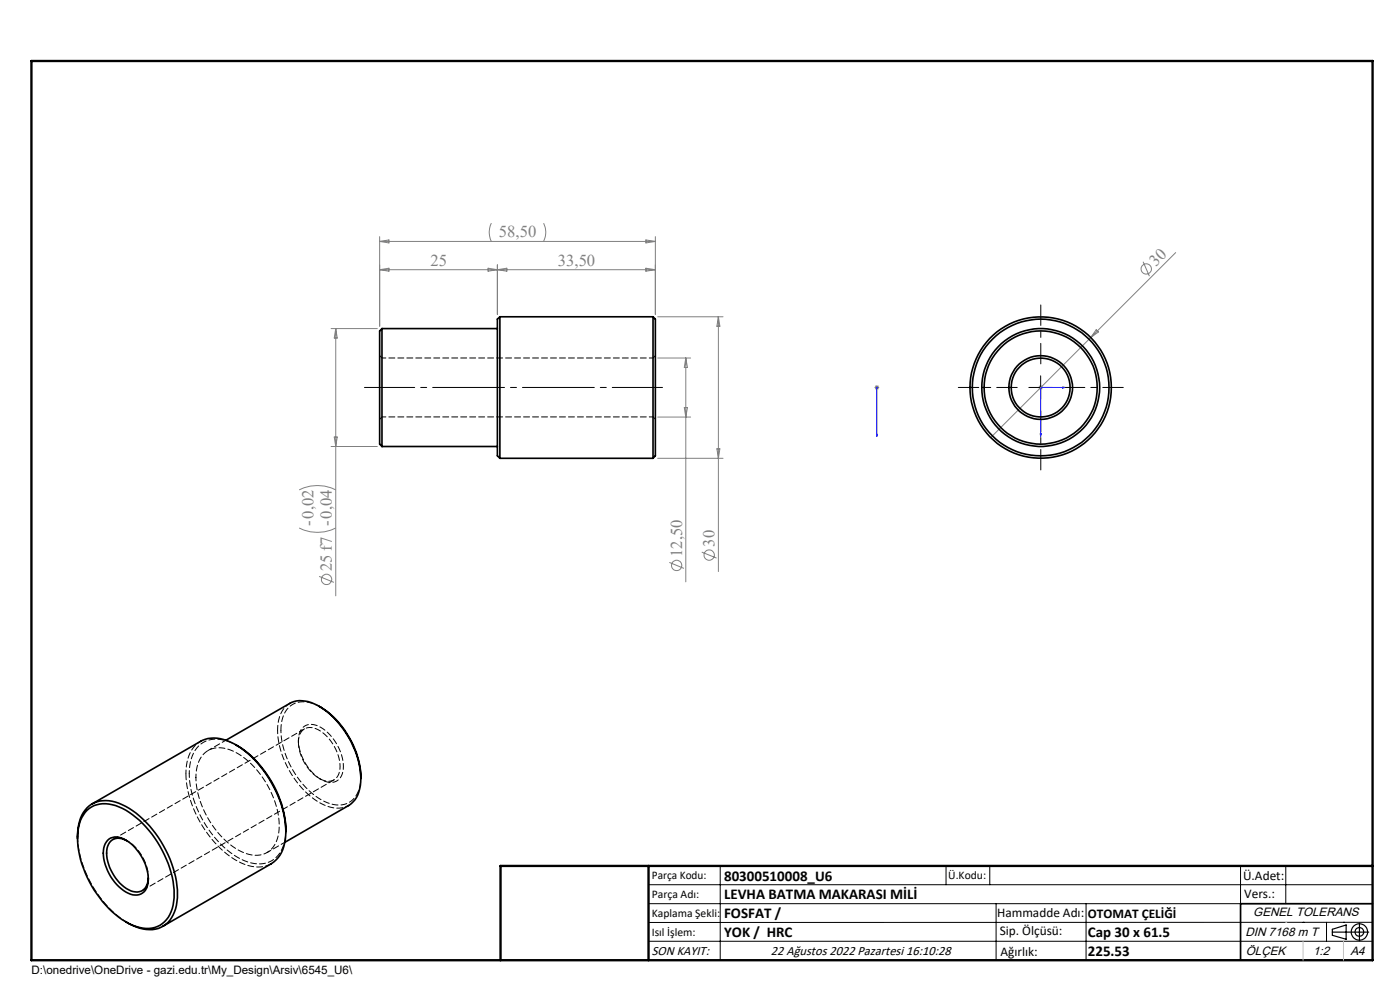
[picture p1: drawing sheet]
<svg xmlns="http://www.w3.org/2000/svg" width="297mm" height="210mm" viewBox="0 0 297 210" stroke-linecap="round" stroke-linejoin="round" font-family="sans-serif">
<g fill="none" stroke="#808080" stroke-width=".21">
<path d="M80.5 50.2v19M80.5 51.2h58.5M80.5 51.2l2-.3v.6zM80.5 57.2l2-.3v.6zM80.5 57.2h58.5M103.5 56.9v.6l4-.6v.6zM104.2 47.3a4.3 4.3 0 0 0 0 3.9M105.5 56.2v10.5M115.3 47.3a4.3 4.3 0 0 1 0 3.9M137 50.9l2 .3-2 .3zM137 56.9l2 .3-2 .3zM139 50.2v16.5"/>
<path d="M242.5 55.5l1.3 3.1M249.4 53.6l-39.2 39.2M70.2 69.7h9.8M71.2 69.7v56.7M71.2 69.7l.3 2h-.6zM139.5 67.2h13.9M139.5 75.9h7M145.5 75.9v47.5M145.5 75.9l.3 2.1h-.6zM152.4 67.2v54M152.4 67.2l.3 2h-.6zM232.6 69.9l.4 .5-1.6 1.2z"/>
<path d="M70.2 94.7h9.8M70.9 92.7h.6l-.3 2zM139.5 97.2h13.9M139.5 88.5h7M145.2 86.5h.6l-.3 2zM152.1 95.2h.6l-.3 2zM185.5 82.2h1M185.7 81.8l.7 .7M186 81.7v1M186.4 81.8l-.7 .7M220.3 82.2h1M220.4 81.8l.7 .7"/>
<path d="M220.8 81.7v1M63.5 112a8.6 8.6 0 0 0 7.7 0M63.5 103.9a8.6 8.6 0 0 1 7.7 0M142 119.3l3.1 1.3M148.9 117.1l3.1 1.3M67.7 122.3l3.1 1.2"/>
<circle cx="243.2" cy="57.1" r="1.09"/>
<circle cx="143.5" cy="119.9" r="1.09"/>
<circle cx="150.4" cy="117.7" r="1.09"/>
<circle cx="69.3" cy="122.9" r="1.09"/>
</g>
<g fill="none" stroke="#000" stroke-width=".25">
<path d="M282.6 197.7h7.8M282.6 197.1l3-.9v3l-3-.8zM288.4 195.8v3.8M106.2 203.7h185"/>
<circle cx="288.4" cy="197.7" r="1.74"/>
<circle cx="288.4" cy="197.7" r=".93"/>
</g>
<path d="M186 82.1v.2zM186 92.6v-.6v.6M186 82.2h.1M186 82.2v10.4M220.7 92h.2l-.1 .6zM225.4 82.1l.6 .1-.6 .1zM226 82.2h-5.2v10.4" fill="none" stroke="#00f" stroke-width=".21"/>
<path d="M77.3 82.2h63.2" fill="none" stroke="#000" stroke-width=".21" stroke-dasharray="15.2 1.3 1.3 1.3" stroke-dashoffset="4.6"/>
<path d="M220.8 77.2v-12.5M215.8 82.2h-12.5M220.8 87.2v12.5M225.8 82.2h12.5" fill="none" stroke="#000" stroke-width=".21" stroke-dasharray="15.2 1.3 1.3 1.3" stroke-dashoffset="10.9"/>
<g fill="none" stroke="#000" stroke-width=".21">
<path d="M220.8 79.7v5M218.3 82.2h5M137.6 187.7h153.6M137.6 191.7h153.6M137.6 199.7h153.6M152.8 183.7v20M200.7 183.7v4M210 183.7v4M211.3 191.7v12M230.4 191.7v12M263.2 183.7v20M272.8 183.7v8"/>
<path d="M276.4 195.6h.1M281.4 195.6v4.1M285 195.6h.1M291.2 195.6l-153.6 .1"/>
</g>
<path d="M291.2 191.7h-28v12" fill="none" stroke="#000" stroke-width=".35"/>
<path d="M6.7 12.9h284.5v190.8h-284.5zM137.6 183.7v20M291.2 183.7h-185v20" fill="none" stroke="#000" stroke-width=".5"/>
<path d="M276.4 199.7v4M285 199.7v4" fill="none" stroke="#c0c0c0" stroke-width=".21"/>
<path d="M272.8 195.6h.1" fill="none" stroke="#c0c0c0" stroke-width=".25"/>
<g fill="#00f">
<path d="M186 82.1v.2zM186 92v.6z"/>
<path d="M225.4 82.1v.2l.6-.1zM220.7 92l.1 .6 .1-.6z"/>
</g>
<g fill="none" stroke="#000" stroke-width=".35">
<path d="M81 69.7v25M81 69.7l-.5 .5v24l.5 .5M81 69.7h24.5M106 67.2v30M106 67.2l-.5 .5v29l.5 .5M106 67.2h32.5M138.5 67.2v30M138.5 67.2l.5 .5v29l-.5 .5M81 94.7h24.5M106 97.2h32.5M47.9 157l13.6-7.8a6.4 6.4 0 0 1 6.6 .8 19.3 19.3 0 0 1 8.4 15.9 5.7 5.7 0 0 1-2.6 5l-13.5 7.8M50 158a22.5 22.5 0 0 1 10.6 18.4"/>
<path d="M67.7 149.8a18.8 18.8 0 0 1 8.9 15.3M16.4 177.8a7.9 7.9 0 0 1 3-7.2 7.1 7.1 0 0 1 7.3 .5 23.2 23.2 0 0 1 10.9 19.4 6.6 6.6 0 0 1-4.6 6.6 8.9 8.9 0 0 1-6.3-1.6M18.5 171.9a6 6 0 0 1 6.7-.7 21.2 21.2 0 0 1 10.5 12 14.6 14.6 0 0 1 .6 10.2 5.5 5.5 0 0 1-7.4 3.1 18.7 18.7 0 0 1-9.5-8.6 18.9 18.9 0 0 1-2.7-12.5 6.6 6.6 0 0 1 1.8-3.5zM19.5 170.5l23-13.2a7.1 7.1 0 0 1 7.2 .5 23.4 23.4 0 0 1 10.9 18.6 7.6 7.6 0 0 1-3 6.8l-23.1 13.3M22.8 178.3a3.3 3.3 0 0 1 4.4 .2 10.1 10.1 0 0 1 4.2 9.1 2.69 2.69 0 0 1-4.2 1.9 10.1 10.1 0 0 1-5.2-9.6l.3-.9zM26.9 178.3a2.68 2.68 0 0 0-3.1-.1 2.68 2.68 0 0 0-1.2 2.8 9.6 9.6 0 0 0 5.2 8 2.51 2.51 0 0 0 3.6-2.4l.1-.3"/>
<circle cx="220.8" cy="82.2" r="14.5"/>
<circle cx="220.8" cy="82.2" r="6.3"/>
<circle cx="220.8" cy="82.2" r="6.7"/>
<circle cx="220.8" cy="82.2" r="15"/>
<circle cx="220.8" cy="82.2" r="12.5"/>
<circle cx="220.8" cy="82.2" r="12"/>
</g>
<path d="M81 75.9l-.5-.5M139 75.4l-.5 .5M80.5 88.9l.5-.5M138.5 88.4l.5 .5M47.9 157l-3.7 2.2M60.7 175.9a7.4 7.4 0 0 1-3 6.7 7.1 7.1 0 0 1-7.3-.7 22.7 22.7 0 0 1-10.3-17.8M56.6 180.8l3.8-2.1" fill="none" stroke="#000" stroke-width=".21" stroke-dasharray="1.3 .6" stroke-dashoffset=".4"/>
<path d="M138.5 75.9h-57.5M81 88.4h57.5M42.5 157.2a7.4 7.4 0 0 0-3.1 6.9M58.9 154.9a19.2 19.2 0 0 0 9.8 15.8 5.8 5.8 0 0 0 5.3 .1M41.6 164.9a6.1 6.1 0 0 1 2.9-5.9 7 7 0 0 1 6.9 1.5 19.5 19.5 0 0 1 7.8 15.4 5.3 5.3 0 0 1-4 5.5 9.7 9.7 0 0 1-7.8-3.5 19.7 19.7 0 0 1-5.8-13" fill="none" stroke="#000" stroke-width=".21" stroke-dasharray="1.3 .6" stroke-dashoffset=".5"/>
<path d="M63.3 157.5a2.64 2.64 0 0 1 2.8-3.2 8.4 8.4 0 0 1 5.6 5.9 4.9 4.9 0 0 1-.5 4.9 3.2 3.2 0 0 1-4.2-.5 9.9 9.9 0 0 1-3.7-7.1M27.1 195.7a23.4 23.4 0 0 1-10.6-18.3" fill="none" stroke="#000" stroke-width=".21" stroke-dasharray="1.3 .6" stroke-dashoffset=".1"/>
<path d="M59.6 154.9a5.8 5.8 0 0 1 3-5.7 6.5 6.5 0 0 1 5.5 .8M63.3 157.1v.4M64.6 154.6l-40.7 23.5M27.1 178.4l-.4-.2M39.4 164.1a23.3 23.3 0 0 0 11 18.6 7.4 7.4 0 0 0 7.1 .5M67.7 165.1l.4 .2M30.2 188.9l40.6-23.5M31.5 186.5v-.5" fill="none" stroke="#000" stroke-width=".21" stroke-dasharray="1.3 .6"/>
<path d="M40.1 164.1a7.4 7.4 0 0 1 3.1-6.6 7.4 7.4 0 0 1 7.2 .7M31.5 186.2a9.7 9.7 0 0 0-4.6-7.9" fill="none" stroke="#000" stroke-width=".21" stroke-dasharray="1.3 .6" stroke-dashoffset=".6"/>
<path d="M61.5 149.2a6.1 6.1 0 0 0-2.6 5.7" fill="none" stroke="#000" stroke-width=".21" stroke-dasharray="1.3 .6" stroke-dashoffset=".2"/>
<path d="M76.6 164.7a5.8 5.8 0 0 1-3 5.7 7.1 7.1 0 0 1-6.8-1.7 19 19 0 0 1-7.2-13.8" fill="none" stroke="#000" stroke-width=".21" stroke-dasharray="1.3 .6" stroke-dashoffset=".7"/>
<path d="M63.3 157.1a10.2 10.2 0 0 0 5.8 8.7 2.69 2.69 0 0 0 3.7-2.7 10.1 10.1 0 0 0-5.7-9.2 2.69 2.69 0 0 0-3.8 2.6v.6" fill="none" stroke="#000" stroke-width=".21" stroke-dasharray="1.3 .6" stroke-dashoffset=".8"/>
<g font-size="3.5" fill="#808080">
<text x="105.9" y="50.3">58,50</text>
<text x="91.3" y="56.4">25</text>
<text x="118.4" y="56.4">33,50</text>
<text x="245.2" y="56.6" transform="rotate(-45 245.2 56.6)">30</text>
<text x="66.5" y="111.6" transform="rotate(-90 66.5 111.6)">-0,02</text>
<text x="144.7" y="118.1" transform="rotate(-90 144.7 118.1)">12,50</text>
<text x="151.6" y="115.9" transform="rotate(-90 151.6 115.9)">30</text>
<text x="70.4" y="121.1" transform="rotate(-90 70.4 121.1)">25 f7 -0,04</text>
</g>
<g font-size="3.2">
<text x="153.6" y="190.8">LEVHA BATMA MAKARASI MİLİ</text>
<text x="153.6" y="186.8">80300510008_U6</text>
<text x="153.6" y="194.8">FOSFAT /</text>
<text x="153.6" y="198.8">YOK / HRC</text>
<text x="230.8" y="198.7">Cap 30 x 61.5</text>
<text x="230.8" y="202.8">225.53</text>
</g>
<g font-size="2.8">
<text x="263.7" y="186.7">Ü.Adet:</text>
<text x="263.9" y="190.5">Vers.:</text>
<text x="211.5" y="194.5">Hammadde Adı:</text>
<text x="230.8" y="194.7">OTOMAT ÇELİĞİ</text>
<text x="138.3" y="202.6">SON KAYIT:</text>
<text x="163.6" y="202.6">22 Ağustos 2022 Pazartesi 16:10:28</text>
<text x="212.1" y="198.4">Sip. Ölçüsü:</text>
<text x="212.2" y="202.7">Ağırlık:</text>
</g>
<g font-size="2.6">
<text x="265.9" y="194.4">GENEL TOLERANS</text>
<text x="264.2" y="198.5">DIN 7168 m T</text>
<text x="264.3" y="202.6">ÖLÇEK</text>
<text x="278.5" y="202.6">1:2</text>
<text x="286.5" y="202.6">A4</text>
</g>
<g font-size="2.5">
<text x="138.3" y="186.4">Parça Kodu:</text>
<text x="138.3" y="190.5">Parça Adı:</text>
<text x="201.2" y="186.5">Ü.Kodu:</text>
<text x="138.3" y="194.5">Kaplama Şekli:</text>
<text x="138.3" y="198.6">Isıl İşlem:</text>
<text x="6.7" y="206.7">D:\onedrive\OneDrive - gazi.edu.tr\My_Design\Arsiv\6545_U6\</text>
</g>
</svg>
